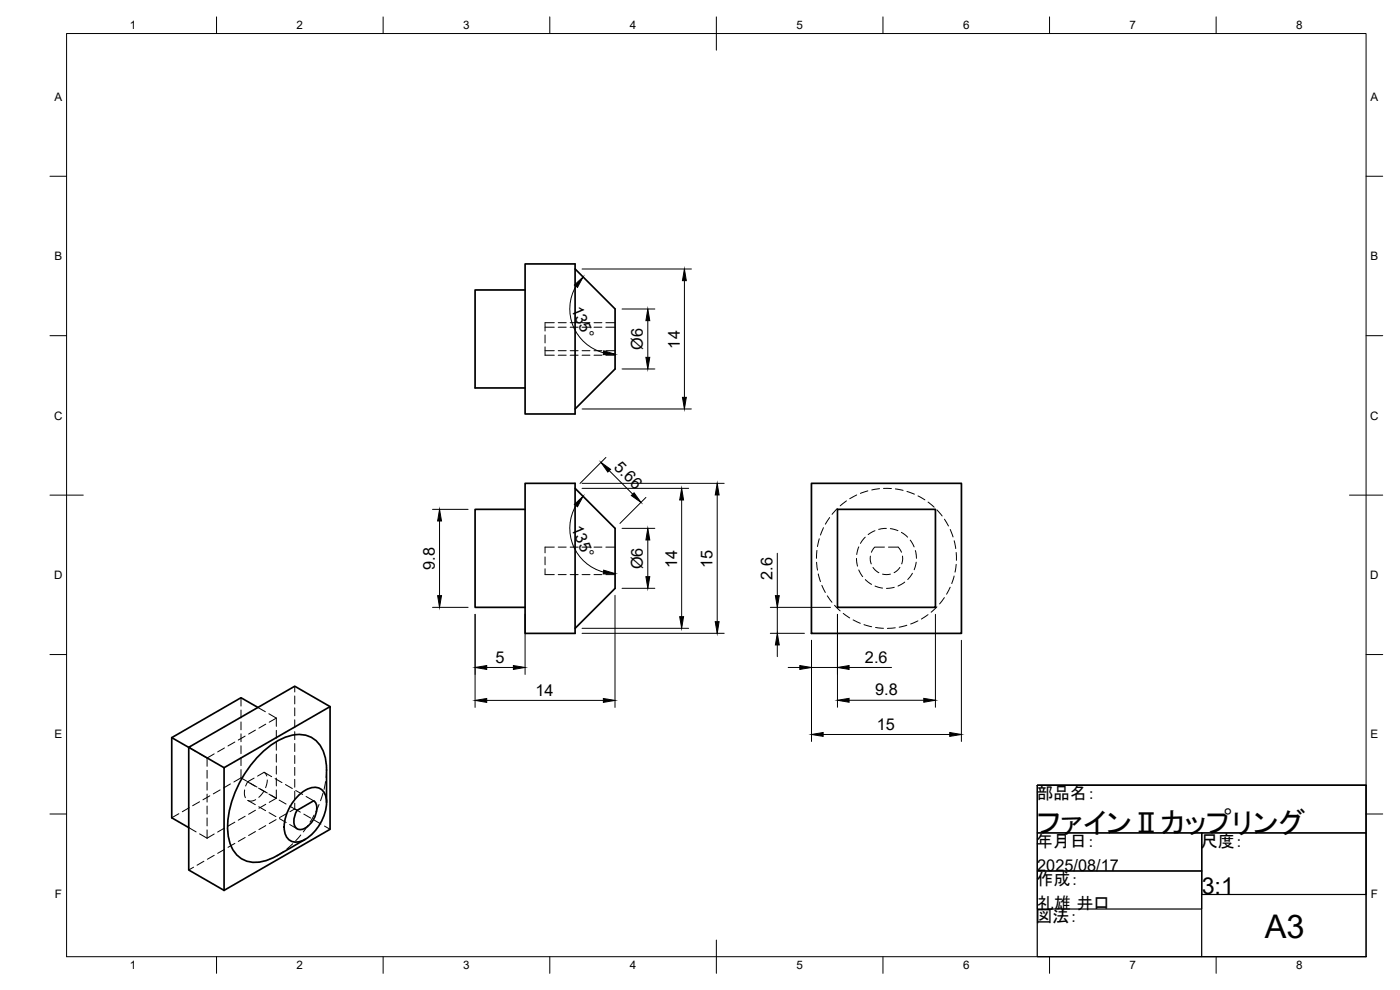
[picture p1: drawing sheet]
<svg xmlns="http://www.w3.org/2000/svg" width="420mm" height="297mm" viewBox="0 0 420 297" stroke-linecap="round" stroke-linejoin="round" font-family="sans-serif">
<!-- layer: Hidden -->
<g fill="none" stroke="#000" stroke-width=".3">
<path d="M163.6 98.2h2.7M166.3 96.8h-2.7v2.5M167.5 98.2h2.4M167.5 96.8h2.4M171.1 98.2h2.4M171.1 96.8h2.4M174.7 98.2h2.4M174.7 96.8h2.4M178.3 98.2h2.3M178.3 96.8h2.3M181.8 98.2h2.8M181.8 96.8h2.8"/>
<path d="M163.6 104.1v2.5h2.7M163.6 100.5v2.4M163.6 105.2h2.7M167.5 105.2h2.4M167.5 106.6h2.4M171.1 105.2h2.4M171.1 106.6h2.4M174.7 105.2h2.4M174.7 106.6h2.4M178.3 105.2h2.3M178.3 106.6h2.3M181.8 105.2h2.8"/>
<path d="M181.8 106.6h2.8M247.1 158.3l-.9 2.2M249 155.3l-1.3 2M251.3 152.6l-1.6 1.7M254 150.3l-1.8 1.5M257.1 148.5l-2.1 1.1M260.5 147.3l-2.3 .7M262.6 159.2l-2.1 1.2M264 146.6l-2.4 .4M265.2 146.5l2.3 .1M266 158.5l-2.3 .3M267.2 158.6l2.3 .6"/>
<path d="M268.7 146.7l2.3 .4M270.5 159.7l1.9 1.5M272.2 147.5l2.2 .8M275.5 148.8l2.1 1.2M278.5 150.7l1.9 1.5M281.2 153l1.5 1.8M283.4 155.8l1.2 2M285.2 158.9l.8 2.2M163.6 170.7v1.7h2.7M163.6 167.1v2.4M166.3 164.2h-2.7v1.7M167.5 164.2h2.4"/>
<path d="M167.5 172.4h2.4M171.1 164.2h2.4M171.1 172.4h2.4M174.7 164.2h2.4M174.7 172.4h2.4M178.3 164.2h2.3M178.3 172.4h2.3M181.8 164.2h2.8M181.8 172.4h2.8M245.1 168.7l.2 2.4M245.2 165.1l-.2 2.4M245.6 172.2l.6 2.3"/>
<path d="M245.9 161.7l-.6 2.3M246.7 175.6l1 2.2M248.3 178.8l1.4 1.9M257 167.5l.3 2.4M257.7 164.1l-.6 2.3M257.7 171l1.2 2M259.7 161.2l-1.5 1.8M259.7 173.9l1.9 1.4M261.2 166.9v1.3l.3 1M262 170.3l.6 .7 1.2 .8M262.6 175.8l2.3 .7M264.9 172.3h2.3"/>
<path d="M265.4 164.2h-2.9l-1 1.5M266.6 164.2h3l1 1.5M268.4 176.2l-2.4 .3M270.1 170.3l-.6 .7-1.2 .8M270.8 166.8l.1 1.4-.3 1M271.5 174.7l-2 1.1M273.2 162.1l1.1 2M273.8 172l-1.4 1.9M274.7 165.2l.3 2.3M275 168.7l-.6 2.2M283.4 179.3l-1.4 1.9M285.2 176.2l-1.1 2.1"/>
<path d="M286.3 172.8l-.7 2.3M286.4 162.2l.4 2.4M287 165.8v2.3M287 169.3l-.4 2.4M250.5 181.6l1.6 1.7M253.1 184.1l1.9 1.3M256 186l2.2 1M259.3 187.4l2.3 .7M262.8 188.3l2.3 .2M268.7 188.4l-2.4 .1M272.2 187.6l-2.3 .6M275.5 186.3l-2.2 .9"/>
<path d="M278.5 184.4l-2 1.3M281.2 182.1l-1.8 1.6M72.3 209.3v2.5M72.3 213v2.4M72.3 216.6v2.4M76.7 219.1l-2.1 1.1M77.4 212.3l2.3 1.3M79.8 217.3l-2.1 1.2M80.7 214.2l2.2 1.3M82.9 215.5l-2.1 1.2M82.9 215.5v2.4M82.9 219.1v2.4"/>
<path d="M88.5 205.9v1.7M88.5 208.8v2.4M88.5 212.4v2.4M88.5 216v2.3M88.5 219.5v2.4M56.6 224.2l2.3 1.3M59.9 226.2l2.2 1.2M62.1 227.4v2.5M62.1 231.1v2.4M62.1 234.7v2.4M62.1 238.3v2.4M63 238.8l-2.1 1.2"/>
<path d="M64.3 226.2l-2.2 1.2M66.1 237l-2.1 1.2M67.4 224.4l-2.1 1.2M69.2 235.2l-2.1 1.2M70.5 222.6l-2.1 1.2M72.3 233.4l1.7 1M72.3 220.2v2.4M72.3 223.8v2.3M72.3 227.3v2.4M72.3 230.9v2.5M72.3 233.4l-2.1 1.2M73.4 237v1.4l.2 .9"/>
<path d="M73.6 220.9l-2.1 1.1M74.3 234.6l-.6 1.2M75.1 235l2 1.1M76.3 233.5l-2 1.1 2.3 1.3M76.7 239.9l-1.2 .5-1.1-.2M77.6 236.5l2.1 1.2M78.1 236.7l2.1 1.2M79.2 237.4l-1.5 1.8M79.3 231.7l.8 1.1M79.3 231.7l-2 1.2M79.3 231.7l2.2 1.3M80.2 234l-.5 2.3"/>
<path d="M80.7 238.3l2.1 1.2M81.2 238.5l1.7 1M82.6 233.6l2 1.2M82.9 222.7v2.4M82.9 226.3v2.4M82.9 229.9v2.3M82.9 233.4v2.4M82.9 237v2.5M82.9 239.5l-2.1 1.2M85.7 235.4l2 1.2M88.5 223.1v2.4M88.5 226.7v2.4"/>
<path d="M88.5 230.3v2.3M88.5 233.8v2.4M88.5 237.4v2.4M88.8 237.2l2 1.2M91.9 239l2.2 1.3M96.9 238l-.7 2.2M97.7 234.5l-.5 2.3M98 231l-.1 2.3M53.7 244.1l-2.2 1.3M56.6 248.3l2.3 1.3M56.8 242.3l-2.1 1.3M59.9 240.6l-2.1 1.2"/>
<path d="M59.9 250.2l2.2 1.3M61.2 258.4l-2.1 1.2M62.1 241.8v2.4M62.1 245.4v2.4M62.1 249v2.5M64.3 250.2l-2.2 1.3M64.3 256.6l-2.1 1.2M67.4 248.5l-2.1 1.1M67.4 254.9l-2.1 1.1M70.5 246.7l-2.1 1.2M70.5 253.1l-2.1 1.1M73.6 244.9l-2.1 1.2"/>
<path d="M73.6 251.3l-2.1 1.2M74.4 240.1l2.2 1.3M76.7 243.1l-2.1 1.2M76.7 249.5l-2.1 1.2M77.7 242l2 1.2M79.8 241.3l-2.1 1.2M79.8 247.7l-2.1 1.2M80.8 243.8l2 1.2M82.9 245.9l-2.1 1.2M83.8 240.1l2.1 1.1M83.8 245.6l2.1 1.2M85.1 255.4l-1.9 1.3"/>
<path d="M86 244.1l-2.1 1.2M86.9 241.8l2.3 1.3M86.9 247.4l2.3 1.3M87.9 253.2l-1.8 1.5M88.5 242.7l1.6 1M88.5 242.7l-1.5 .9M88.5 241v1.7M90.3 250.5l-1.6 1.8M91.2 244.3l2 1.2M92.4 247.7l-1.4 1.9M94.2 244.6l-1.2 2.1M94.3 246l2 1.3"/>
<path d="M95.8 241.4l-1 2.1M97.4 247.8l1.7 1M58.1 260.2l-1.5 .8"/>
</g>
<!-- layer: Visible -->
<g fill="none" stroke="#000" stroke-width=".51">
<path d="M157.6 79.2h15v45h-15zM157.6 87h-15v29.4h15M172.6 80.7l12 12v18l-12 12M157.6 152.8h-15v29.4h15M157.6 145h15v45h-15zM172.6 146.5l12 12v18l-12 12M243.5 145h45v45h-45zM251.3 152.8h29.4v29.4h-29.4zM77.4 212.3l-5.1-3-20.8 12M99.1 212l-10.6-6.1-31.9 18.3 10.6 6.1M51.5 221.3l5.1 2.9v36.8l10.6 6.2M51.5 221.3v24.1l5.1 2.9"/>
<path d="M67.2 230.3l31.9-18.3v36.8l-31.9 18.4zM89.2 239.1a6.5 6.5 0 0 1 6.6-2.6 4.6 4.6 0 0 1 2.1 5.3 13.8 13.8 0 0 1-7.2 10.5 3.6 3.6 0 0 1-5.4-3.1 13.5 13.5 0 0 1 3.9-10.1zM89.1 243.1a5.1 5.1 0 0 0-.3 5.2 2.51 2.51 0 0 0 3.5-.3 7 7 0 0 0 2.6-6.8l-.8-.9-4.9 2.8M91.7 251.8l-8.5 4.9M98 240.8v-9.8a10.5 10.5 0 0 0-4.6-9.8 11.6 11.6 0 0 0-11.5 1.9 32.6 32.6 0 0 0-13.6 26.3 9.2 9.2 0 0 0 6.1 9.1 11.5 11.5 0 0 0 8.8-1.8"/>
</g>
<!-- layer: BORDER -->
<g fill="none" stroke="#000" stroke-width=".3">
<path d="M20 10.1h390v276.9h-390zM65 5.1v5M115 5.1v5M165 5.1v5M215 5.1v10M265 5.1v5M315 5.1v5M365 5.1v5M15 52.9h5M410 52.9h5M15 100.7h5M410 100.7h5"/>
<path d="M15 148.6h10M405 148.6h10M15 196.4h5M410 196.4h5M15 244.2h5M410 244.2h5M65 287v5M115 287v5M165 287v5M215 282.1v9.9M265 287v5M315 287v5"/>
<path d="M365 287v5"/>
</g>
<!-- layer: FD_Dimensions -->
<g fill="none" stroke="#000" stroke-width=".3">
<path d="M172.8 85.9a13.6 13.6 0 0 0 8.3 19.9M174.7 80.7h32.8M186.7 92.7h9.8M194.4 96.2v11M205.4 84.2v35M186.7 110.7h9.8M174.7 122.7h32.8M181.8 137.3l-7.7 7.7M129.8 152.8h10.7M131.9 156.3v22.4M172.8 151.7a13.6 13.6 0 0 0 8.3 19.9M174.7 145h42.6"/>
<path d="M174.7 146.5h32M182.8 141.2l7.1 7.1M186.7 158.5h9.8M193.8 149.3l-7.7 7.7M204.6 150v35M215.2 148.5v38M184.6 178.6v33.6M186.7 176.5h9.8M194.4 162v11M233.3 166v12.7M129.8 182.2h10.7M142.6 184.3v27.9"/>
<path d="M157.6 184.3v18.1M174.7 190h42.6M174.7 188.5h32M231.2 190h10.2M231.2 182.2h18M233.3 182.2v7.8M233.3 193.5v3.5M243.5 192.1v30.4M251.3 184.3v27.9M280.7 184.3v27.9M288.5 192.1v30.4M146.1 210.1h35"/>
<path d="M146.1 200.3h8M236.5 200.3h3.5M243.5 200.3h7.8M254.8 200.3h12.8M254.8 210.1h22.4M247 220.4h38"/>
</g>
<g fill="#000" stroke="#000" stroke-width=".3">
<path d="M172.4 85.5l2.6-2.4-1.7 3.1zM194.4 92.7l.6 3.5h-1.2zM205.4 80.7l.6 3.5h-1.2zM181.2 105.2l3.4 1.1-3.6 .1zM193.8 107.2h1.2l-.6 3.5zM204.8 119.2h1.2l-.6 3.5zM131.9 152.8l.6 3.5h-1.2zM172.4 151.3l2.6-2.4-1.7 3.1zM180.4 138.7l2.8 2.1-.8 .8zM189.5 148.7l.8-.8 2.1 2.8zM204.6 146.5l.5 3.5h-1.1zM215.2 145l.6 3.5h-1.1z"/>
<path d="M131.3 178.7h1.2l-.6 3.5zM181.2 171.1l3.4 1-3.6 .1zM193.8 173h1.2l-.6 3.5zM194.4 158.5l.6 3.5h-1.2zM232.7 178.7h1.2l-.6 3.5zM142.6 200.3l3.5-.6v1.2zM154.1 199.7l3.5 .6-3.5 .6zM204 185h1.1l-.5 3.5zM214.7 186.5h1.1l-.6 3.5zM233.3 190l.6 3.5h-1.2zM240 199.7l3.5 .6-3.5 .6zM251.3 200.3l3.5-.6v1.2z"/>
<path d="M142.6 210.1l3.5-.5v1.1zM181.1 209.6l3.5 .5-3.5 .6zM243.5 220.4l3.5-.6v1.1zM251.3 210.1l3.5-.6v1.2zM277.2 209.5l3.5 .6-3.5 .6zM285 219.8l3.5 .6-3.5 .5z"/>
</g>
<!-- layer: TITLEBLOCK -->
<path d="M311.3 235.6h98.7v14.3h-98.7zM311.3 235.6h98.7h-98.7M311.3 235.6h98.7v51.4h-98.7zM360.6 249.9h49.4v18.5h-49.4zM360.6 249.9v11.4h-49.3v-11.4h49.3v37.1M311.3 261.3h49.3v11.4h-49.3z" fill="none" stroke="#000" stroke-width=".36"/>
<text font-size="9.8" x="379.6" y="281.3">A3</text>
<text font-size="8.7" x="311.3" y="249.9">ファインⅡカップリング</text>
<text font-size="7" x="360.6" y="268.4">3:1</text>
<g font-size="5.1">
<text x="311" y="239.7">部品名：</text>
<text x="310.9" y="254">年月日：</text>
<text x="360.4" y="254">尺度：</text>
<text x="311" y="265.5">作成：</text>
<text x="311.3" y="272.7">礼雄 井口</text>
<text x="310.8" y="276.8">図法：</text>
</g>
<g font-size="4.9">
<text x="171.4" y="92.6" transform="rotate(68 171.4 92.6)">135°</text>
<text x="192.9" y="105" transform="rotate(-90 192.9 105)">Ø6</text>
<text x="204" y="104.6" transform="rotate(-90 204 104.6)">14</text>
<text x="184" y="140.4" transform="rotate(45 184 140.4)">5.66</text>
<text x="171.4" y="158.4" transform="rotate(68 171.4 158.4)">135°</text>
<text x="130.5" y="170.9" transform="rotate(-90 130.5 170.9)">9.8</text>
<text x="192.9" y="170.8" transform="rotate(-90 192.9 170.8)">Ø6</text>
<text x="203.2" y="170.4" transform="rotate(-90 203.2 170.4)">14</text>
<text x="213.8" y="170.4" transform="rotate(-90 213.8 170.4)">15</text>
<text x="231.8" y="174" transform="rotate(-90 231.8 174)">2.6</text>
<text x="148.7" y="198.8">5</text>
<text x="259.6" y="198.8">2.6</text>
<text x="160.7" y="208.8">14</text>
<text x="262.6" y="208.6">9.8</text>
<text x="263.1" y="218.9">15</text>
<text x="311.3" y="261.3">2025/08/17</text>
</g>
<g font-size="3.5">
<text x="39" y="8.8">1</text>
<text x="89" y="8.8">2</text>
<text x="139" y="8.8">3</text>
<text x="189" y="8.8">4</text>
<text x="239" y="8.8">5</text>
<text x="289" y="8.8">6</text>
<text x="339" y="8.8">7</text>
<text x="389" y="8.8">8</text>
<text x="16.3" y="30.2">A</text>
<text x="411.3" y="30.2">A</text>
<text x="16.3" y="78">B</text>
<text x="411.3" y="78">B</text>
<text x="16.2" y="125.9">C</text>
<text x="411.2" y="125.9">C</text>
<text x="16.2" y="173.7">D</text>
<text x="411.2" y="173.7">D</text>
<text x="16.3" y="221.6">E</text>
<text x="411.3" y="221.6">E</text>
<text x="16.4" y="269.4">F</text>
<text x="411.4" y="269.4">F</text>
<text x="39" y="290.8">1</text>
<text x="89" y="290.8">2</text>
<text x="139" y="290.8">3</text>
<text x="189" y="290.8">4</text>
<text x="239" y="290.8">5</text>
<text x="289" y="290.8">6</text>
<text x="339" y="290.8">7</text>
<text x="389" y="290.8">8</text>
</g>
</svg>
